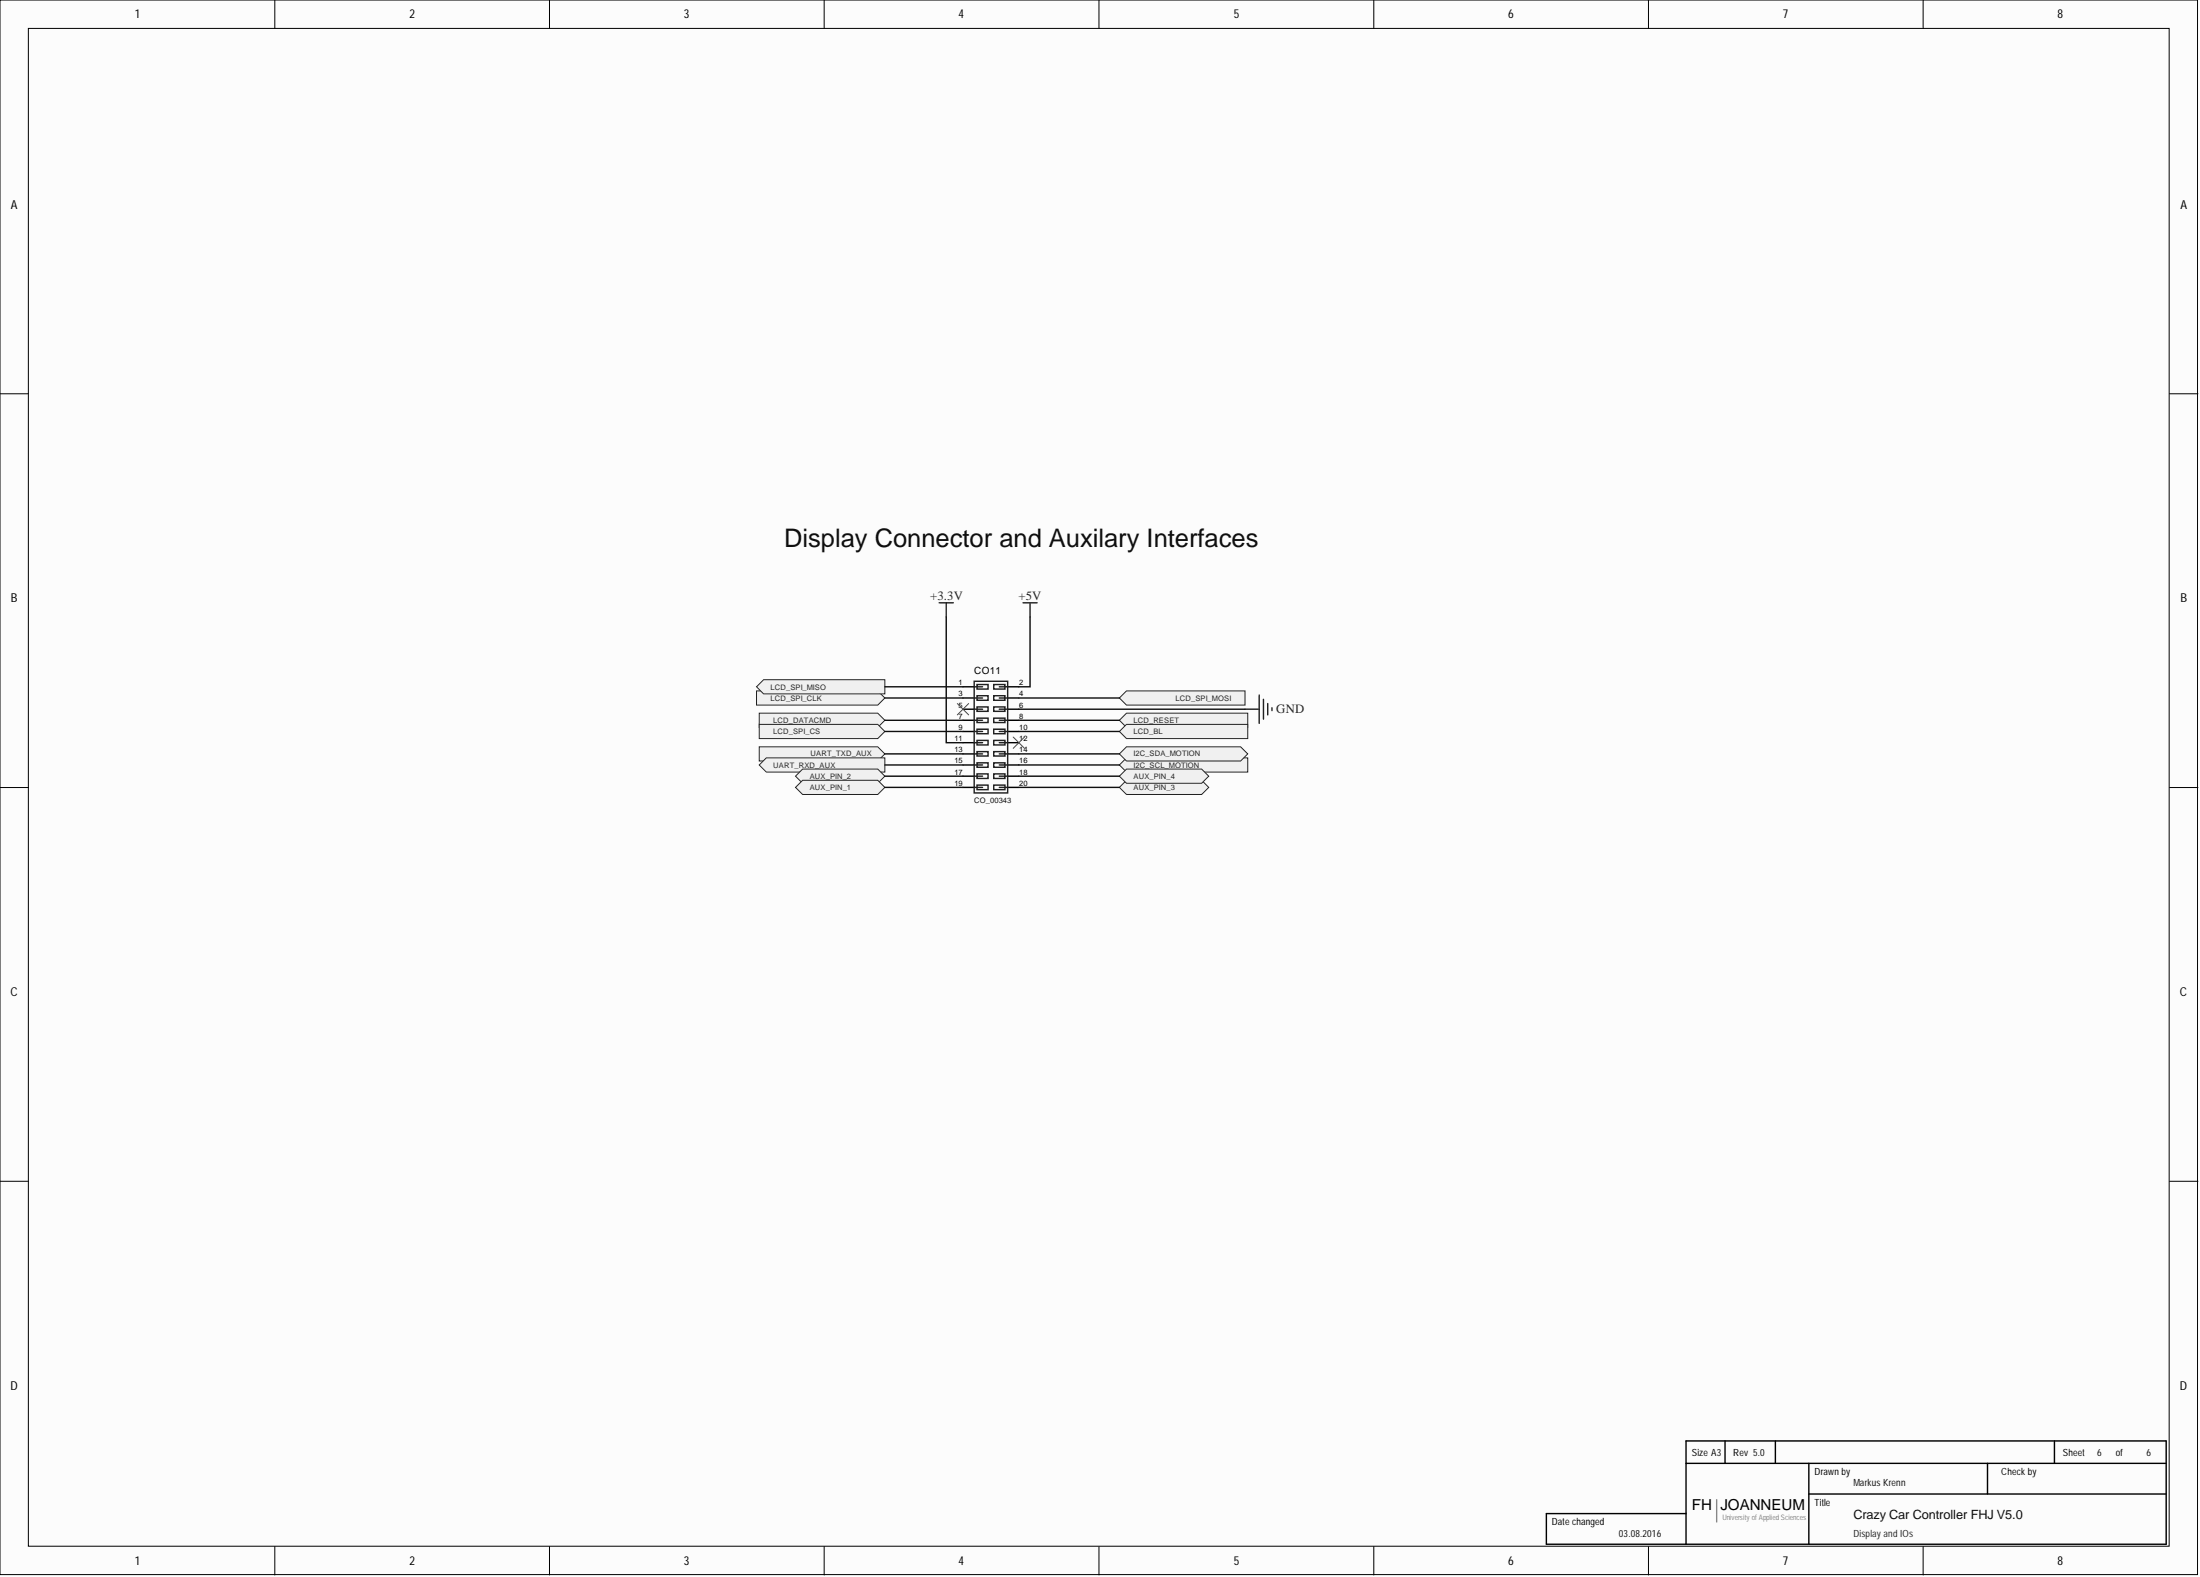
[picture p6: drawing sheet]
<svg xmlns="http://www.w3.org/2000/svg" width="393mm" height="282mm" viewBox="0 0 393 282" stroke-linecap="round" stroke-linejoin="round" font-family="sans-serif">
<g fill="#fcfcfc" stroke="#000" stroke-width=".18">
<path d="M0 0h392.9v281.4h-392.9z"/>
<path d="M5.1 5.1h382.7v271.3h-382.7z"/>
</g>
<g fill="none" stroke="#000" stroke-width=".18">
<path d="M49.1 0v5.1M98.2 0v5.1M147.4 0v5.1M196.5 0v5.1M245.6 0v5.1M294.7 0v5.1M343.8 0v5.1M0 70.4h5.1M387.9 70.4h5.1M0 140.8h5.1M387.9 140.8h5.1M0 211.1h5.1"/>
<path d="M387.9 211.1h5.1M49.1 276.4v5.1M98.2 276.4v5.1M147.4 276.4v5.1M196.5 276.4v5.1M245.6 276.4v5.1M294.7 276.4v5.1M343.8 276.4v5.1"/>
</g>
<path d="M306.9 268v4" fill="none" stroke="#868686" stroke-width=".25"/>
<path d="M308.4 257.6v4M317.4 257.6v4M367.3 257.6v4M301.5 261.6h85.8M301.5 270.5h-25v5.5h110.8v-18.4h-85.8v18.4M323.4 261.6v14.4M323.4 267h63.9M355.4 261.6v5.4" fill="none" stroke="#000" stroke-width=".25"/>
<g fill="#f0f0f0" stroke="#262626" stroke-width=".18">
<path d="M135.3 123.5h21.6l1.3 1.3-1.3 1.2h-21.6z" fill-rule="evenodd"/>
<path d="M201.4 123.5h21.2v2.5h-21.2l-1.3-1.2z" fill-rule="evenodd"/>
<path d="M136.5 121.5h21.7v2.5h-21.7l-1.2-1.2z" fill-rule="evenodd"/>
<path d="M201.4 127.5h21.7v2.5h-21.7l-1.3-1.3z" fill-rule="evenodd"/>
<path d="M135.7 127.5h21.2l1.3 1.2-1.3 1.3h-21.2z" fill-rule="evenodd"/>
<path d="M201.4 129.5h21.7v2.5h-21.7l-1.3-1.3z" fill-rule="evenodd"/>
<path d="M135.7 129.5h21.2l1.3 1.2-1.3 1.3h-21.2z" fill-rule="evenodd"/>
<path d="M135.7 133.5h21.2l1.3 1.3-1.3 1.2h-21.2z" fill-rule="evenodd"/>
<path d="M137 135.5h21.2v2.5h-21.2l-1.3-1.3z" fill-rule="evenodd"/>
</g>
<path d="M222.6 126.8h2.5M225.1 124.2v5.1M225.9 125v3.5M226.7 125.7v2.1M227.4 126.5v.5" fill="none" stroke="#262626" stroke-width=".25"/>
<g fill="#f0f0f0" stroke="#262626" stroke-width=".18">
<path d="M201.4 135.5h21.7v2.5h-21.7l-1.3-1.3z" fill-rule="evenodd"/>
<path d="M201.4 133.5h20.4l1.3 1.3-1.3 1.2h-20.4l-1.3-1.2z" fill-rule="evenodd"/>
</g>
<path d="M167.9 107.7h2.6M169.2 107.7v2.6M182.9 107.7h2.5M184.2 107.7v2.6" fill="none" stroke="#262626" stroke-width=".25"/>
<g fill="none" stroke="#000" stroke-width=".25">
<path d="M172.2 122.8h2M172.2 124.8h2M172.2 126.8h2M172.2 128.7h2M172.2 130.7h2M172.2 132.7h2M172.2 134.8h2M172.2 136.7h2M172.2 138.7h2M180.2 122.8h2M180.2 124.8h2M180.2 126.8h2"/>
<path d="M180.2 128.7h2M180.2 130.7h2M180.2 132.7h2M180.2 134.8h2M180.2 136.7h2M180.2 138.7h2M172.2 140.7h2M180.2 140.7h2"/>
</g>
<g fill="none" stroke="#1c1c1c" stroke-width=".25">
<path d="M174.2 121.8h6v19.9h-6zM174.2 122.8h1.5M174.2 124.8h1.5M174.2 126.8h1.5M174.2 128.7h1.5M174.2 130.7h1.5M174.2 132.7h1.5M174.2 134.8h1.5M174.2 136.7h1.5M174.2 138.7h1.5M174.7 122.3h2v.9h-2zM174.7 124.4h2v.8h-2z"/>
<path d="M174.7 126.4h2v.7h-2zM174.7 128.4h2v.7h-2zM174.7 130.3h2v.8h-2zM174.7 132.3h2v.9h-2zM174.7 134.3h2v.8h-2zM174.7 136.3h2v.8h-2zM174.7 138.3h2v.8h-2zM177.7 122.3h2v.9h-2zM177.7 124.4h2v.8h-2zM177.7 126.4h2v.7h-2zM177.7 128.4h2v.7h-2zM177.7 130.3h2v.8h-2z"/>
<path d="M177.7 132.3h2v.9h-2zM177.7 134.3h2v.8h-2zM177.7 136.3h2v.8h-2zM177.7 138.3h2v.8h-2zM178.7 122.8h1.5M178.7 124.8h1.5M178.7 126.8h1.5M178.7 128.7h1.5M178.7 130.7h1.5M178.7 132.7h1.5M178.7 134.8h1.5M178.7 136.7h1.5"/>
<path d="M178.7 138.7h1.5M174.2 140.7h1.5M174.7 140.3h2v.8h-2zM177.7 140.3h2v.8h-2zM178.7 140.7h1.5"/>
</g>
<g fill="#f0f0f0" stroke="#262626" stroke-width=".18">
<path d="M201.4 139.5h13.4l1.3 1.2-1.3 1.3h-13.4l-1.3-1.3z" fill-rule="evenodd"/>
<path d="M143.5 137.5h13.4l1.3 1.2-1.3 1.3h-13.4l-1.3-1.3z" fill-rule="evenodd"/>
<path d="M201.4 137.5h13.4l1.3 1.2-1.3 1.3h-13.4l-1.3-1.3z" fill-rule="evenodd"/>
<path d="M143.5 139.5h13.4l1.3 1.2-1.3 1.3h-13.4l-1.3-1.3z" fill-rule="evenodd"/>
</g>
<g fill="none" stroke="#0e0e0e" stroke-width=".25">
<path d="M169.2 110.3v22.4h3M184.2 110.3v12.5h-2M158.2 124.8h14M158.2 134.8h14M158.2 122.8h14M158.2 138.7h14M158.2 136.7h14M158.2 128.7h14M158.2 130.7h14M182.2 124.8h17.9M182.2 126.8h40.4M182.2 128.7h17.9"/>
<path d="M182.2 130.7h17.9M182.2 134.8h17.9M182.2 136.7h17.9M182.2 138.7h17.9M158.2 140.7h14M182.2 140.7h17.9"/>
</g>
<path d="M171.2 125.7l2 2.1M173.2 125.7l-2 2.1M181.2 131.7l2 2.1M183.2 131.7l-2 2.1" fill="none" stroke="#4c4c4c" stroke-width=".18"/>
<text font-size="4.6" fill="#0e0e0e" x="140.2" y="97.8">Display Connector and Auxilary Interfaces</text>
<text font-size="2.7" x="302.5" y="269.9">FH JOANNEUM</text>
<g font-size="2.3" fill="#262626">
<text x="166.3" y="107.3">+3.3V</text>
<text x="182.1" y="107.3">+5V</text>
<text x="228.2" y="127.5">GND</text>
</g>
<text font-size="2.3" fill="#0e0e0e" x="331.4" y="271.5">Crazy Car Controller FHJ V5.0</text>
<g font-size="2.2">
<text x="24.1" y="3.3">1</text>
<text x="73.2" y="3.3">2</text>
<text x="122.3" y="3.3">3</text>
<text x="171.4" y="3.3">4</text>
<text x="220.6" y="3.3">5</text>
<text x="269.7" y="3.3">6</text>
<text x="318.8" y="3.3">7</text>
<text x="367.9" y="3.3">8</text>
<text x="1.9" y="37.3">A</text>
<text x="389.9" y="37.3">A</text>
<text x="1.9" y="107.6">B</text>
<text x="389.9" y="107.6">B</text>
<text x="1.9" y="178">C</text>
<text x="389.8" y="178">C</text>
<text x="1.9" y="248.4">D</text>
<text x="389.8" y="248.4">D</text>
<text x="24.1" y="279.7">1</text>
<text x="73.2" y="279.7">2</text>
<text x="122.3" y="279.7">3</text>
<text x="171.4" y="279.7">4</text>
<text x="220.6" y="279.7">5</text>
<text x="269.7" y="279.7">6</text>
<text x="318.8" y="279.7">7</text>
<text x="367.9" y="279.7">8</text>
</g>
<g font-size="1.8">
<text x="174.2" y="120.4">CO11</text>
<text x="302.5" y="260.2">Size A3</text>
<text x="309.9" y="260.2">Rev 5.0</text>
<text x="324.4" y="263.7">Drawn by</text>
<text x="357.8" y="263.7">Check by</text>
<text x="368.8" y="260.2">Sheet</text>
<text x="378.3" y="260.2">of</text>
<text x="324.4" y="269.2">Title</text>
<text x="277.5" y="272.6">Date changed</text>
</g>
<g font-size="1.8" fill="#0e0e0e">
<text x="375" y="260.2">6</text>
<text x="383.8" y="260.2">6</text>
<text x="331.4" y="265.6">Markus Krenn</text>
<text x="289.5" y="274.7">03.08.2016</text>
</g>
<text font-size="1.8" fill="#262626" x="331.4" y="274.7">Display and IOs</text>
<g font-size="1.4" fill="#262626">
<text x="137.8" y="125.2">LCD_SPI_CLK</text>
<text x="137.8" y="123.3">LCD_SPI_MISO</text>
<text x="210.2" y="125.2">LCD_SPI_MOSI</text>
<text x="138.3" y="129.3">LCD_DATACMD</text>
<text x="138.3" y="131.2">LCD_SPI_CS</text>
<text x="202.7" y="129.3">LCD_RESET</text>
<text x="202.7" y="131.2">LCD_BL</text>
<text x="138.3" y="137.2">UART_RXD_AUX</text>
<text x="144.9" y="135.2">UART_TXD_AUX</text>
<text x="202.7" y="137.2">I2C_SCL_MOTION</text>
<text x="202.7" y="135.2">I2C_SDA_MOTION</text>
<text x="144.8" y="139.2">AUX_PIN_2</text>
<text x="144.8" y="141.2">AUX_PIN_1</text>
<text x="202.7" y="141.2">AUX_PIN_3</text>
<text x="202.7" y="139.2">AUX_PIN_4</text>
</g>
<g font-size="1.4">
<text x="171.4" y="122.5">1</text>
<text x="171.4" y="124.4">3</text>
<text x="182.2" y="122.5">2</text>
<text x="182.2" y="124.4">4</text>
<text x="171.4" y="126.5">5</text>
<text x="171.4" y="128.5">7</text>
<text x="171.4" y="130.4">9</text>
<text x="182.2" y="126.5">6</text>
<text x="182.2" y="128.5">8</text>
<text x="182.2" y="130.4">10</text>
<text x="170.6" y="132.5">11</text>
<text x="170.6" y="134.4">13</text>
<text x="170.6" y="136.5">15</text>
<text x="182.2" y="132.5">12</text>
<text x="182.2" y="134.4">14</text>
<text x="182.2" y="136.5">16</text>
<text x="170.6" y="138.5">17</text>
<text x="170.6" y="140.4">19</text>
<text x="182.2" y="138.5">18</text>
<text x="182.2" y="140.4">20</text>
</g>
<text font-size="1.4" fill="#0e0e0e" x="174.2" y="143.5">CO_00343</text>
<text font-size="1.4" fill="#868686" x="308" y="271.7">University ofApplied Sciences</text>
</svg>
